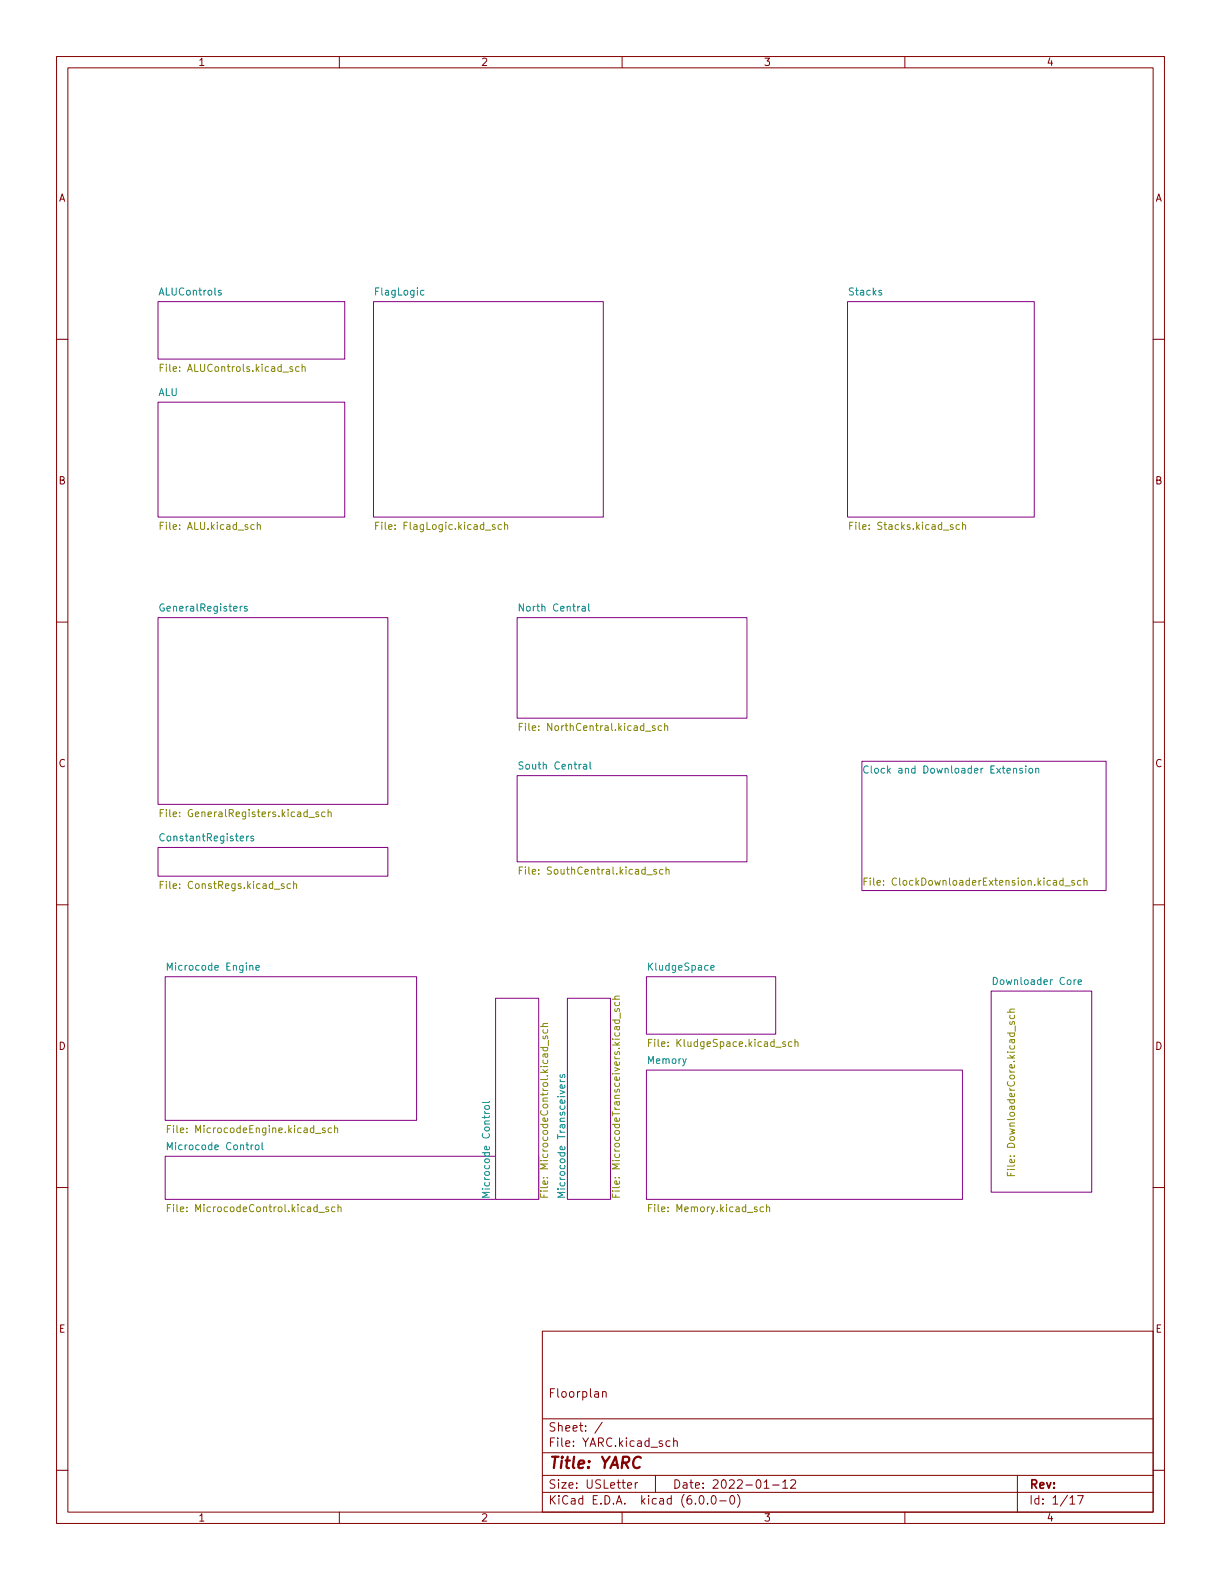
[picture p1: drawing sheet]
<svg xmlns="http://www.w3.org/2000/svg" width="216mm" height="279mm" viewBox="0 0 216 279" stroke-linecap="round" stroke-linejoin="round" font-family="sans-serif">
<g fill="none" stroke="#840000" stroke-width=".18">
<path d="M10 10h195.9v259.4h-195.9zM12 12h191.9v255.4h-191.9zM60 10v2M110 10v2M160 10v2M10 60h2M203.9 60h2M10 110h2M203.9 110h2M10 160h2M203.9 160h2M10 210h2"/>
<path d="M203.9 210h2M95.9 235.4h108v32h-108zM10 260h2M95.9 256.9h108M95.9 250.9h108M106.5 251.5l-1.3 1.9M106.5 246.2l.3-.1h.3l.1 1M106.5 246.1v1M118.5 254.9l-.5-.1-.2 .3v.4l.1 .2h.6M119.1 254.9l.2-.1 .4 .1 .1 .9M119.1 254.3v1.5M203.9 260h2"/>
<path d="M60 267.4v2M95.9 263.9h108M95.9 260.9h108M110 267.4v2M111 262.7l.7-.2-.1-.3h-.4l-.2 .2v.7h.6M112.3 262.2v1M112.8 262.2h-.3l-.2 .3M115.9 260.9v3M123.8 264.5h.2a.81 .81 0 0 1 .6 .6 .81 .81 0 0 1-.3 .8l-.2 .1a.81 .81 0 0 1-.6-.6 .81 .81 0 0 1 .3-.9zM125.1 265.8v.2M126 264.5h.1a.81 .81 0 0 1 .6 .6 .81 .81 0 0 1-.3 .8l-.1 .1a.81 .81 0 0 1-.6-.6 .81 .81 0 0 1 .3-.9zM127.3 265.4h1.1"/>
<path d="M129.3 264.5h.1a.81 .81 0 0 1 .6 .6 .81 .81 0 0 1-.3 .8l-.2 .1a.81 .81 0 0 1-.5-.6 .81 .81 0 0 1 .3-.9zM130.4 264.3a1.72 1.72 0 0 1 0 2.2M135.1 263.2h.9M136.6 262.6h1.2M138.4 262.1l.4-.4v1.5M138.4 263.2h.9M139.8 261.8l.6-.1 .2 .1 .1 .3-.9 1.1h.9M160 267.4v2M179.9 260.9v6.5M189.2 264.9l.4-.4v1.5M189.2 266h.8M190.5 264.5h1l-.6 1.5"/>
</g>
<g fill="#fff" stroke="#fff" stroke-width=".18">
<path d="M114.3 189.2h55.9v22.9h-55.9z"/>
<path d="M29.2 204.5h66v7.6h-66z"/>
<path d="M152.4 134.6h43.2v22.9h-43.2z"/>
<path d="M100.3 176.5h7.6v35.6h-7.6z"/>
<path d="M29.2 172.7h44.5v25.4h-44.5z"/>
<path d="M87.6 176.5h7.6v35.6h-7.6z"/>
<path d="M114.3 172.7h22.9v10.2h-22.9z"/>
<path d="M175.3 175.3h17.7v35.5h-17.7z"/>
<path d="M66 53.3h40.7v38.1h-40.7z"/>
<path d="M91.4 109.2h40.7v17.8h-40.7z"/>
<path d="M91.4 137.2h40.7v15.2h-40.7z"/>
<path d="M149.9 53.3h33v38.1h-33z"/>
<path d="M27.9 109.2h40.7v33h-40.7z"/>
<path d="M27.9 53.3h33.1v10.2h-33.1z"/>
<path d="M27.9 149.9h40.7v5h-40.7z"/>
<path d="M27.9 71.1h33.1v20.3h-33.1z"/>
</g>
<g fill="none" stroke="#840084" stroke-width=".18">
<path d="M27.9 53.3h33.1v10.2h-33.1zM66 53.3h40.7v38.1h-40.7zM149.9 53.3h33v38.1h-33zM27.9 71.1h33.1v20.3h-33.1zM27.9 109.2h40.7v33h-40.7zM91.4 109.2h40.7v17.8h-40.7zM91.4 137.2h40.7v15.2h-40.7zM152.4 134.6h43.2v22.9h-43.2zM27.9 149.9h40.7v5h-40.7zM29.2 172.7h44.5v25.4h-44.5zM87.6 176.5h7.6v35.6h-7.6zM100.3 176.5h7.6v35.6h-7.6z"/>
<path d="M114.3 172.7h22.9v10.2h-22.9zM175.3 175.3h17.7v35.5h-17.7zM114.3 189.2h55.9v22.9h-55.9zM29.2 204.5h66v7.6h-66z"/>
</g>
<g fill="none" stroke="#848400" stroke-width=".18">
<path d="M28.3 65h.4M28.9 64.4h-.6v1.3M52.9 64.9l-.4-.1-.2 .3 .1 .5h.5M53.4 65l.2-.2 .3 .1 .1 .8M53.4 64.4v1.3M45 92.8h-.4l-.3 .2 .2 .6h.5M45.5 92.9l.2-.1h.3v.8M45.5 92.4v1.2M66.4 93h.4M67 92.4h-.6v1.2M88.7 92.8h-.4l-.2 .2 .1 .6h.5M89.2 92.9l.2-.1h.3l.1 .8"/>
<path d="M89.2 92.4v1.2M150.2 93h.5M150.8 92.4h-.6v1.2M169.7 92.8h-.4l-.3 .2 .2 .6h.5M170.2 92.9l.2-.1h.3v.8M170.2 92.4v1.2M91.8 128.5h.4M92.4 127.9h-.6v1.3M115.8 128.4l-.3-.1-.2 .2 .1 .2 .4 .1v.3h-.5M117 128.4l-.4-.1-.2 .3 .1 .5h.5M117.5 128.5l.2-.2 .3 .1 .1 .8M117.5 127.9v1.3"/>
<path d="M28.3 143.8h.4M28.3 156.5h.4M28.9 143.2h-.6v1.2M28.9 155.9h-.6v1.2M51.4 156.3h-.4l-.2 .2 .1 .6h.5M51.9 156.4l.2-.1h.3l.1 .8M51.9 155.9v1.2M56.3 143.6h-.3l-.2 .2 .1 .1 .4 .2v.3h-.5M57.5 143.6h-.4l-.2 .2 .1 .6h.5M58 143.7l.2-.1h.3l.1 .8M58 143.2v1.2M91.8 153.9h.4"/>
<path d="M92.4 153.3h-.6v1.3M116.1 153.8l-.3-.1-.2 .2v.2l.5 .1v.3h-.5M117.2 153.8l-.3-.1-.3 .3 .1 .5h.5M117.8 153.9l.1-.2 .3 .1 .1 .8M117.8 153.3v1.3M152.8 155.9h.4M153.4 155.3h-.6v1.2M188.3 156.7h.9M190 155.8l-.3-.1-.2 .2 .1 .2 .4 .1v.3h-.5M191.1 155.8l-.3-.1-.3 .2 .1 .6h.5M191.7 155.8l.1-.1 .4 .1v.7M191.7 155.3v1.2"/>
<path d="M108.3 176.7h1.2M108.8 178.4l-.1 .3 .2 .2 .2-.1 .1-.4h.3v.5M108.8 177.2l-.1 .4 .2 .2 .6-.1v-.5M109.5 176.1l-.7 .1-.1 .3 .1 .2M109.7 179.1v1M178.1 179h1.3M178.6 179.5v.4l.2 .2 .5-.1v-.5M179.4 178.4l-.8 .1v.3l.1 .2M29.6 199.6h.4M30.2 199h-.6v1.3M57.5 199.5h-.3l-.2 .1v.2l.5 .1v.3h-.5M58.6 199.5h-.3l-.3 .2 .1 .5h.5"/>
<path d="M59.2 199.6l.1-.1h.3l.1 .8M59.2 199v1.3M95.6 181.5h1.2M96.1 183.2l-.1 .3 .2 .2 .2-.1 .1-.4h.3v.5M96.1 182.1l-.1 .3 .2 .3 .6-.1v-.5M96.8 181h-.7l-.1 .3 .1 .2M114.7 184.4h.4M115.3 183.8h-.6v1.3M138.9 184.3l-.3-.1-.2 .2v.2l.5 .1v.3h-.5M140 184.3l-.3-.1-.3 .3 .1 .5h.5M140.6 184.3l.1-.1 .3 .1 .1 .8M140.6 183.8v1.3"/>
<path d="M178.6 180.7v.3l.1 .2 .2-.1 .1-.4h.3v.5M29.6 213.6h.4M30.2 213h-.6v1.3M56.4 214.4h1M58.1 213.5l-.3-.1-.2 .2 .1 .2 .4 .1v.3h-.5M59.2 213.5l-.3-.1-.3 .3 .1 .5h.5M59.8 213.5l.2-.1 .3 .1v.8M59.8 213v1.3M95.6 211.1v.6h1.2M96.2 211.3v.4M108.3 211.1v.6h1.2M108.9 211.3v.4"/>
<path d="M114.7 213.6h.4M115.3 213h-.6v1.3M135 213.5l-.4-.1-.2 .3 .1 .5h.5M135.5 213.5l.2-.1 .3 .1 .1 .8M135.5 213v1.3M178.1 207.3v.6h1.3M178.7 207.5v.4"/>
</g>
<g fill="none" stroke="#008484" stroke-width=".18">
<path d="M39.1 51.4l-.3-.1-.2 .2 .1 .2 .4 .1v.3h-.5M74.9 51.4l-.3-.1-.3 .3 .2 .5h.4M43.7 107.3l-.3-.1-.2 .2 .1 .2 .4 .1v.3h-.5M92.5 106.8v1.3l-.7-1.3v1.3M102.9 107.3h.5l.1 .8M103.5 107.5l-.4 .1-.2 .2 .2 .3 .4-.1M104.1 106.8v1.1l.2 .2M92.5 134.8l-.5-.1-.2 .2v.3l.6 .3 .1 .3-.3 .2-.4-.1M103.2 135.2h.5v.8M103.7 135.5h-.4l-.2 .2 .2 .3 .4-.1M104.3 134.7v1.1l.2 .2M153.5 135.6a.6 .6 0 0 0-.8 .4 .6 .6 0 0 0 .6 .7l.2-.1"/>
<path d="M180.8 135.9h-.3l-.2 .1 .1 .2 .4 .1v.4h-.5M181.4 135.4v.2M181.4 135.9v.8M182.1 135.9h.3l.2 .2v.4l-.2 .2h-.3l-.2-.2zM183.1 136l.2-.1h.3l.1 .8M183.1 135.9v.8M44 147.9l-.4 .2M44.8 147.9h-.3l-.2 .1 .1 .2 .4 .1v.3h-.5M45.3 171.1l.6-.1-.1-.2-.4-.1-.1 .2v.6h.5M125.7 171.1l.6-.1-.1-.2-.3-.1-.2 .2v.6h.5M190.6 173.7l.6-.1v-.3h-.4l-.2 .1 .1 .6h.5M85.8 195.6l.5-.1 .2 .1v.3l-.2 .3h-.4l-.2-.3z"/>
<path d="M86.5 194.8l-.1 .2h-1.1M99 190.9l.3 .4M99 191.3h.9M99.1 190.1l-.1 .3 .2 .1h.2l.1-.4h.3v.4M29.6 203.3v-1.3l.4 .9 .4-.9v1.3M45.2 202.6l.2-.1 .3 .1 .1 .5-.1 .2h-.3l-.2-.1zM46.3 202v1.1l.2 .2M86.5 210.9h-1.2l.9 .4-.9 .4h1.2M99.9 210.9h-1.3l.9 .4-.9 .4h1.3"/>
</g>
<text font-size="2.8" fill="#840000" x="96.9" y="259.7">Title: YARC</text>
<g font-size="2.1" fill="#840000">
<text x="96.9" y="247.1">Floorplan</text>
<text x="96.9" y="255.9">File: YARC.kicad_sch</text>
<text x="96.9" y="253.2">Sheet: /</text>
<text x="96.9" y="263.2">Size: USLetter</text>
<text x="118.9" y="263.2">Date: 2022-01-12</text>
<text x="181.9" y="263.2">Rev:</text>
<text x="96.9" y="266">KiCad E.D.A. kicad (6.0.0-0)</text>
<text x="181.9" y="266">Id: 1/17</text>
</g>
<g font-size="1.8" fill="#840000">
<text x="35" y="11.7">1</text>
<text x="85" y="11.7">2</text>
<text x="135" y="11.7">3</text>
<text x="185" y="11.7">4</text>
<text x="10.3" y="35.6">A</text>
<text x="204.2" y="35.6">A</text>
<text x="10.3" y="85.7">B</text>
<text x="204.2" y="85.7">B</text>
<text x="10.3" y="135.6">C</text>
<text x="204.2" y="135.6">C</text>
<text x="10.3" y="185.7">D</text>
<text x="204.2" y="185.7">D</text>
<text x="10.4" y="235.7">E</text>
<text x="204.3" y="235.7">E</text>
<text x="35" y="269.1">1</text>
<text x="85" y="269.1">2</text>
<text x="135" y="269.1">3</text>
<text x="185" y="269.1">4</text>
</g>
<g font-size="1.8" fill="#008484">
<text x="28.3" y="52.2">ALUControls</text>
<text x="66.5" y="52.2">FlagLogic</text>
<text x="150.2" y="52.2">Stacks</text>
<text x="27.9" y="70">ALU</text>
<text x="28.7" y="108.1">GeneralRegisters</text>
<text x="92.3" y="108.1">North Central</text>
<text x="92.3" y="136.1">South Central</text>
<text x="154.2" y="136.8">Clock and Downloader Extension</text>
<text x="28.7" y="148.8">ConstantRegisters</text>
<text x="30.1" y="171.6">Microcode Engine</text>
<text x="114.9" y="171.6">KludgeSpace</text>
<text x="176.1" y="174.2">Downloader Core</text>
<text x="114.6" y="188.1">Memory</text>
<text x="30.2" y="203.4">Microcode Control</text>
<text x="86.6" y="211.1" transform="rotate(-90 86.6 211.1)">Microcode Control</text>
<text x="99.9" y="211" transform="rotate(-90 99.9 211)">Microcode Transceivers</text>
</g>
<g font-size="1.8" fill="#848400">
<text x="29.1" y="65.7">File: ALUControls.kicad_sch</text>
<text x="28.8" y="93.7">File: ALU.kicad_sch</text>
<text x="67.3" y="93.7">File: FlagLogic.kicad_sch</text>
<text x="151.1" y="93.7">File: Stacks.kicad_sch</text>
<text x="93" y="129.2">File: NorthCentral.kicad_sch</text>
<text x="29.5" y="144.5">File: GeneralRegisters.kicad_sch</text>
<text x="92.9" y="154.6">File: SouthCentral.kicad_sch</text>
<text x="29.1" y="157.2">File: ConstRegs.kicad_sch</text>
<text x="154.2" y="156.6">File: ClockDownloaderExtension.kicad_sch</text>
<text x="115.7" y="185.1">File: KludgeSpace.kicad_sch</text>
<text x="30.7" y="200.4">File: MicrocodeEngine.kicad_sch</text>
<text x="179.5" y="206.8" transform="rotate(-90 179.5 206.8)">File: DownloaderCore.kicad_sch</text>
<text x="30.8" y="214.3">File: MicrocodeControl.kicad_sch</text>
<text x="96.9" y="210.5" transform="rotate(-90 96.9 210.5)">File: MicrocodeControl.kicad_sch</text>
<text x="109.6" y="210.4" transform="rotate(-90 109.6 210.4)">File: MicrocodeTransceivers.kicad_sch</text>
<text x="115.4" y="214.3">File: Memory.kicad_sch</text>
</g>
</svg>
